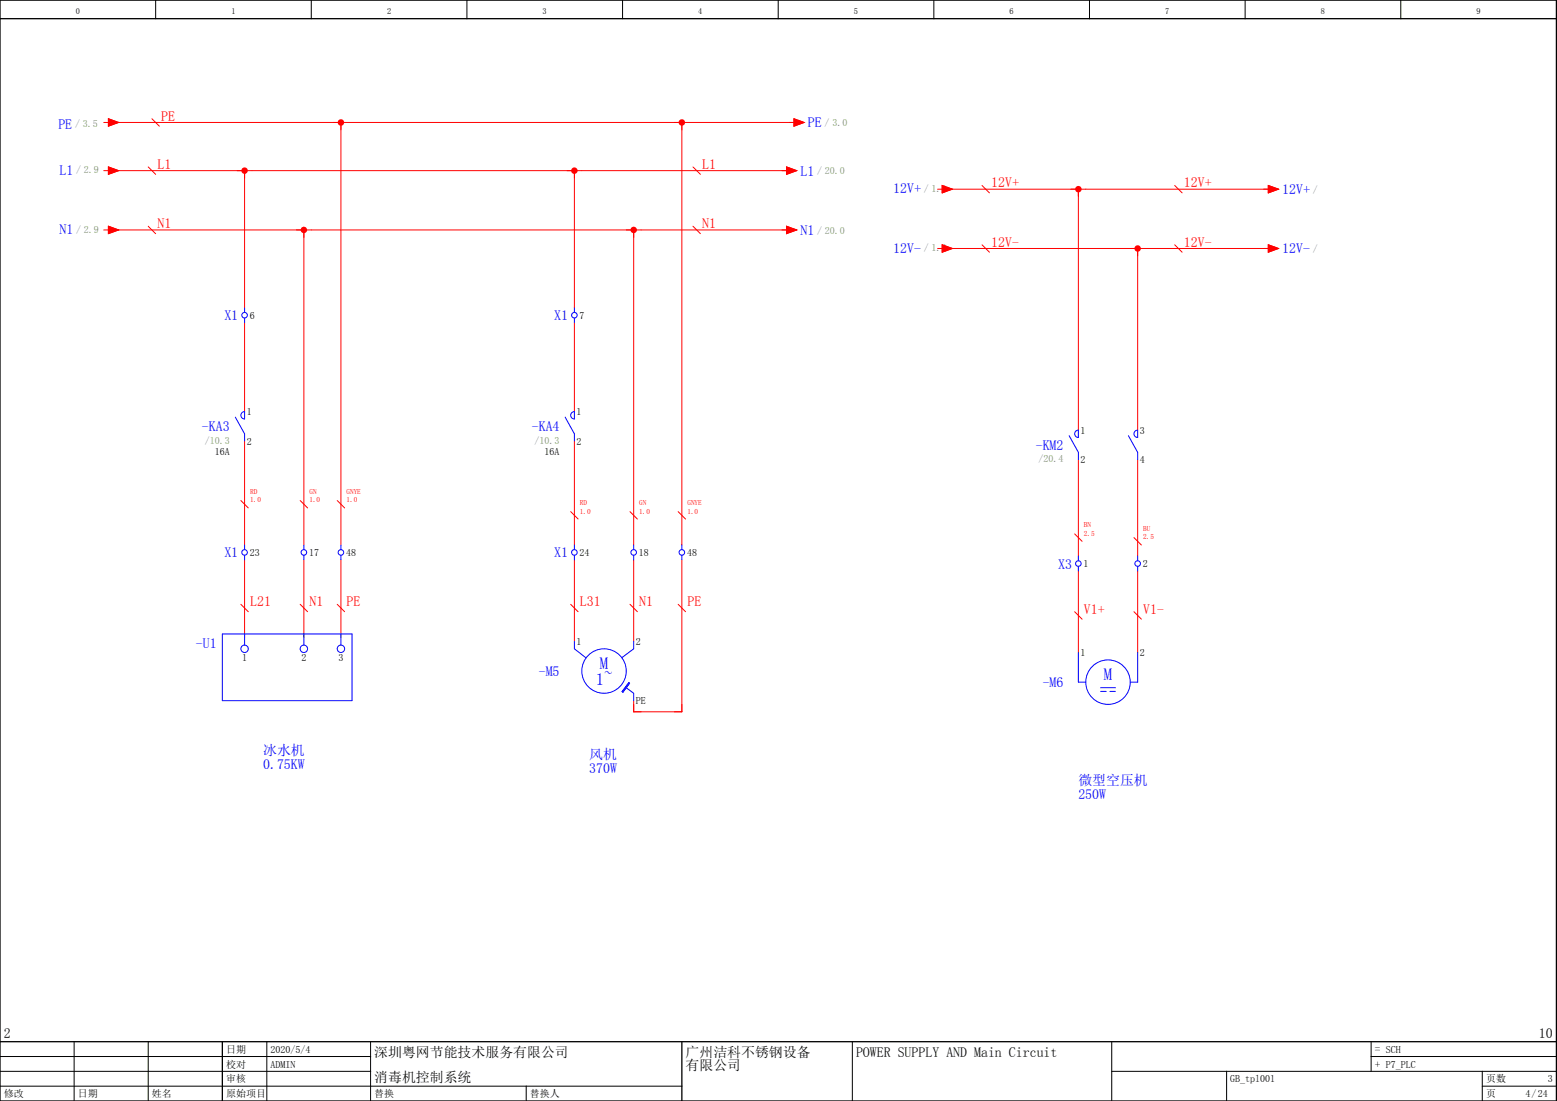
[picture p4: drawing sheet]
<svg xmlns="http://www.w3.org/2000/svg" width="420mm" height="297mm" viewBox="0 0 420 297" stroke-linecap="round" stroke-linejoin="round" font-family="sans-serif">
<g fill="none" stroke="#000" stroke-width=".27">
<path d="M42 0v5M84 0v5M126 0v5M168 0v5M210 0v5M252 0v5M294 0v5M336 0v5M378 0v5M0 293h184M0 289h100M0 285h100"/>
<path d="M20 281v16M40 281v16M72 281v16M100 281v16M142 293v4M230 281v16M300 289h120M300 281v16M331 289v8M370 285h50M370 281v8M400 293h20"/>
<path d="M400 289v8"/>
</g>
<path d="M0 5h420M0 0h420v297h-420zM0 281h420M60 281v16M184 281v16" fill="none" stroke="#000" stroke-width=".35"/>
<g fill="none" stroke="#f00" stroke-width=".27">
<path d="M30 33h62v114M94 33h90v114M186 33h29M30 46h125v37M66 46v37M157 46h56M255 51h36v65M293 51h50M30 62h52v85M84 62h87v85M173 62h40M255 67h52v49"/>
<path d="M309 67h34M66 87v24M155 87v24M66 119v28M155 119v28M291 124v26M307 124v26M66 151v21M82 151v21M92 151v21M155 151v22M171 151v22"/>
<path d="M184 151v41h-13v-3M291 154v22M307 154v22"/>
</g>
<circle cx="66" cy="46" r=".88" fill="#f00"/>
<path d="M80 62h4M82 62v2" fill="none" stroke="#f00" stroke-width=".27"/>
<circle cx="82" cy="62" r=".88" fill="#f00"/>
<path d="M153 46h4M155 46v2" fill="none" stroke="#f00" stroke-width=".27"/>
<circle cx="155" cy="46" r=".87" fill="#f00"/>
<path d="M169 62h4M171 62v2" fill="none" stroke="#f00" stroke-width=".27"/>
<circle cx="171" cy="62" r=".88" fill="#f00"/>
<path d="M90 33h4M92 33v2" fill="none" stroke="#f00" stroke-width=".27"/>
<circle cx="92" cy="33" r=".88" fill="#f00"/>
<path d="M182 33h4M184 33v2M171 190v2h2M184 190v2h-2" fill="none" stroke="#f00" stroke-width=".27"/>
<circle cx="184" cy="33" r=".88" fill="#f00"/>
<path d="M289 51h4M291 51v2" fill="none" stroke="#f00" stroke-width=".27"/>
<circle cx="291" cy="51" r=".87" fill="#f00"/>
<path d="M305 67h4M307 67v2" fill="none" stroke="#f00" stroke-width=".27"/>
<circle cx="307" cy="67" r=".88" fill="#f00"/>
<g fill="none" stroke="#f00" stroke-width=".27">
<path d="M28 33h1.3M29.3 32l2.7 1-2.7 1zM41 32l2 2M213 33h1.3M214.3 32l2.7 1-2.7 1zM28 46h1.3M29.3 45l2.7 1-2.7 1zM40 45l2 2M187 45l2 2M211 46h1.3M212.3 45l2.7 1-2.7 1zM253 51h1.3"/>
<path d="M254.3 50l2.7 1-2.7 1zM265 50l2 2M317 50l2 2M341 51h1.3M342.3 50l2.7 1-2.7 1zM28 62h1.3M29.3 61l2.7 1-2.7 1zM40 61l2 2M187 61l2 2M211 62h1.3M212.3 61l2.7 1-2.7 1zM253 67h1.3"/>
<path d="M254.3 66l2.7 1-2.7 1zM265 66l2 2M317 66l2 2M341 67h1.3M342.3 66l2.7 1-2.7 1zM65 135l2 2M81 135l2 2M91 135l2 2M154 138l2 2M170 138l2 2M183 138l2 2M290 144l2 2"/>
<path d="M306 145l2 2M65 163l2 2M81 163l2 2M91 163l2 2M154 163l2 2M170 163l2 2M183 163l2 2M290 165l2 2M306 165l2 2"/>
</g>
<g fill="none" stroke="#00f" stroke-width=".27">
<path d="M66 83v1.3M66 85.8v1.2M155 83v1.3M155 85.8v1.2M63.5 112.5l2.5 4.5v2M65.3 111.3l.7-.3v2a1 1 0 0 1-.9-.6 1 1 0 0 1 .2-1.1zM152.5 112.5l2.5 4.5v2M154.3 111.3l.7-.3v2a1 1 0 0 1-.9-.6 1 1 0 0 1 .2-1.1zM288.5 117.5l2.5 4.5M290.3 116.3l.7-.3v2a1 1 0 0 1-.9-.6 1 1 0 0 1 .2-1.1zM304.5 117.5l2.5 4.5v2M306.3 116.3l.7-.3v2a1 1 0 0 1-.9-.6 1 1 0 0 1 .2-1.1z"/>
<path d="M291 122v2M66 147v1.3M66 149.8v1.2M82 147v1.3M82 149.8v1.2M92 147v1.3M92 149.8v1.2M155 147v1.3M155 149.8v1.2M171 147v1.3M171 149.8v1.2M184 147v1.3"/>
<path d="M184 149.8v1.2M291 150v1.3M291 152.8v1.2M307 150v1.3M307 152.8v1.2M60 171h35v18h-35zM66 171v3M82 171v3M92 171v3M155 173v2l3.2 2.5M171 173v2l-3.2 2.4M291 176v8h2"/>
<path d="M307 176v8h-2M168.8 185.4l2.2 1.6v2M169.7 184.2l.2 .1-1.8 2.4-.2-.1zM297 185.5h4M297 186.5h1.5M299.5 186.5h1.5"/>
<circle cx="66" cy="85" r=".75"/>
<circle cx="155" cy="85" r=".75"/>
<circle cx="66" cy="149" r=".75"/>
<circle cx="82" cy="149" r=".75"/>
<circle cx="92" cy="149" r=".75"/>
<circle cx="155" cy="149" r=".75"/>
<circle cx="171" cy="149" r=".75"/>
<circle cx="184" cy="149" r=".75"/>
<circle cx="291" cy="152" r=".75"/>
<circle cx="307" cy="152" r=".75"/>
<circle cx="66" cy="175" r="1"/>
<circle cx="82" cy="175" r="1"/>
<circle cx="92" cy="175" r="1"/>
<circle cx="163" cy="181" r="6"/>
<circle cx="299" cy="184" r="6"/>
</g>
<path d="M169.7 184.2l.2 .1-1.8 2.4-.2-.1z" fill="#00f" stroke="#00f" stroke-width=".27"/>
<g fill="#f00" stroke="#f00" stroke-width=".27">
<path d="M29.3 45l2.7 1-2.7 1z"/>
<path d="M29.3 61l2.7 1-2.7 1z"/>
<path d="M212.3 45l2.7 1-2.7 1z"/>
<path d="M212.3 61l2.7 1-2.7 1z"/>
<path d="M214.3 32l2.7 1-2.7 1z"/>
<path d="M29.3 32l2.7 1-2.7 1z"/>
<path d="M254.3 50l2.7 1-2.7 1z"/>
<path d="M254.3 66l2.7 1-2.7 1z"/>
<path d="M342.3 50l2.7 1-2.7 1z"/>
<path d="M342.3 66l2.7 1-2.7 1z"/>
</g>
<g font-size="4.5" fill="#00f">
<text x="160.7" y="184.9">1~</text>
<text x="161.9" y="180.4">M</text>
<text x="297.9" y="183.4">M</text>
</g>
<g font-size="3.7" fill="#00f">
<text x="15.7" y="34.7">PE</text>
<text x="218" y="34.4">PE</text>
<text x="16" y="47.2">L1</text>
<text x="216" y="47.4">L1</text>
<text x="241" y="52.2">12V+</text>
<text x="346" y="52.4">12V+</text>
<text x="16" y="63.2">N1</text>
<text x="216" y="63.4">N1</text>
<text x="241" y="68.2">12V-</text>
<text x="346" y="68.4">12V-</text>
<text x="60.6" y="86.4">X1</text>
<text x="149.5" y="86.4">X1</text>
<text x="54.5" y="116.4">-KA3</text>
<text x="143.5" y="116.4">-KA4</text>
<text x="279.5" y="121.4">-KM2</text>
<text x="60.6" y="150.4">X1</text>
<text x="149.5" y="150.4">X1</text>
<text x="285.5" y="153.4">X3</text>
<text x="52.9" y="174.8">-U1</text>
<text x="145.4" y="182.4">-M5</text>
<text x="281.4" y="185.4">-M6</text>
<text x="71" y="203.8">‎</text>
<text x="71" y="203.8">冰</text>
<text x="71" y="203.8">水</text>
<text x="71" y="203.8">机</text>
<text x="71" y="207.5">0.75KW</text>
<text x="159" y="204.8">‎</text>
<text x="159" y="204.8">风</text>
<text x="159" y="204.8">机</text>
<text x="159" y="208.5">370W</text>
<text x="291" y="211.8">‎</text>
<text x="291" y="211.8">微</text>
<text x="291" y="211.8">型</text>
<text x="291" y="211.8">空</text>
<text x="291" y="211.8">压</text>
<text x="291" y="211.8">机</text>
<text x="291" y="215.5">250W</text>
</g>
<g font-size="3.7" fill="#f00">
<text x="43.5" y="32.5">PE</text>
<text x="42.5" y="45.5">L1</text>
<text x="189.5" y="45.5">L1</text>
<text x="267.5" y="50.5">12V+</text>
<text x="319.5" y="50.5">12V+</text>
<text x="42.5" y="61.5">N1</text>
<text x="189.5" y="61.5">N1</text>
<text x="267.5" y="66.5">12V-</text>
<text x="319.5" y="66.5">12V-</text>
<text x="67.5" y="163.5">L21</text>
<text x="83.5" y="163.5">N1</text>
<text x="93.5" y="163.5">PE</text>
<text x="156.5" y="163.5">L31</text>
<text x="172.5" y="163.5">N1</text>
<text x="185.5" y="163.5">PE</text>
<text x="292.5" y="165.5">V1+</text>
<text x="308.5" y="165.5">V1-</text>
</g>
<g font-size="3.7">
<text x="1" y="280">2</text>
<text x="415.3" y="280">10</text>
<text x="101" y="285">‎</text>
<text x="101" y="285">深</text>
<text x="101" y="285">圳</text>
<text x="101" y="285">粤</text>
<text x="101" y="285">网</text>
<text x="101" y="285">节</text>
<text x="101" y="285">能</text>
<text x="101" y="285">技</text>
<text x="101" y="285">术</text>
<text x="101" y="285">服</text>
<text x="101" y="285">务</text>
<text x="101" y="285">有</text>
<text x="101" y="285">限</text>
<text x="101" y="285">公</text>
<text x="101" y="285">司</text>
<text x="185" y="285">‎</text>
<text x="185" y="285">广</text>
<text x="185" y="285">州</text>
<text x="185" y="285">洁</text>
<text x="185" y="285">科</text>
<text x="185" y="285">不</text>
<text x="185" y="285">锈</text>
<text x="185" y="285">钢</text>
<text x="185" y="285">设</text>
<text x="185" y="285">备</text>
<text x="231" y="285">POWER SUPPLY AND Main Circuit</text>
<text x="101" y="292">‎</text>
<text x="101" y="292">消</text>
<text x="101" y="292">毒</text>
<text x="101" y="292">机</text>
<text x="101" y="292">控</text>
<text x="101" y="292">制</text>
<text x="101" y="292">系</text>
<text x="101" y="292">统</text>
<text x="185" y="288.8">‎</text>
<text x="185" y="288.8">有</text>
<text x="185" y="288.8">限</text>
<text x="185" y="288.8">公</text>
<text x="185" y="288.8">司</text>
</g>
<g font-size="3">
<text x="371" y="284">= SCH</text>
<text x="371" y="288">+ P7_PLC</text>
</g>
<g font-size="2.7" fill="#7ca552">
<text x="20.3" y="34.4">/ 3.5</text>
<text x="222.5" y="34">/ 3.0</text>
<text x="20.5" y="46.8">/ 2.9</text>
<text x="220.5" y="47">/ 20.0</text>
<text x="249.3" y="51.8">/ 1.4</text>
<text x="354.3" y="52">/</text>
<text x="20.5" y="62.8">/ 2.9</text>
<text x="220.5" y="63">/ 20.0</text>
<text x="249.3" y="67.8">/ 1.4</text>
<text x="354.3" y="68">/</text>
<text x="55.2" y="119.7">/10.3</text>
<text x="144.3" y="119.7">/10.3</text>
<text x="280.2" y="124.7">/20.4</text>
</g>
<g font-size="2.7">
<text x="67.4" y="86">6</text>
<text x="156.4" y="86">7</text>
<text x="66.6" y="112.1">1</text>
<text x="155.6" y="112.1">1</text>
<text x="66.6" y="120">2</text>
<text x="155.6" y="120">2</text>
<text x="291.6" y="117.1">1</text>
<text x="307.6" y="117.1">3</text>
<text x="58" y="122.8">16A</text>
<text x="146.9" y="122.8">16A</text>
<text x="291.6" y="125">2</text>
<text x="307.6" y="125">4</text>
<text x="67.4" y="150">23</text>
<text x="83.4" y="150">17</text>
<text x="93.4" y="150">48</text>
<text x="156.4" y="150">24</text>
<text x="172.4" y="150">18</text>
<text x="185.4" y="150">48</text>
<text x="292.4" y="153">1</text>
<text x="308.4" y="153">2</text>
<text x="65.3" y="178.4">1</text>
<text x="81.3" y="178.4">2</text>
<text x="91.3" y="178.4">3</text>
<text x="155.6" y="174.1">1</text>
<text x="171.6" y="174.1">2</text>
<text x="291.6" y="177.1">1</text>
<text x="307.6" y="177.1">2</text>
<text x="171.6" y="190">PE</text>
<text x="61" y="284">‎</text>
<text x="61" y="284">日</text>
<text x="61" y="284">期</text>
<text x="73" y="284">2020/5/4</text>
<text x="61" y="288">‎</text>
<text x="61" y="288">校</text>
<text x="61" y="288">对</text>
<text x="61" y="292">‎</text>
<text x="61" y="292">审</text>
<text x="61" y="292">核</text>
<text x="73" y="288">ADMIN</text>
<text x="332" y="292">GB_tpl001</text>
<text x="401" y="292">‎</text>
<text x="401" y="292">页</text>
<text x="401" y="292">数</text>
<text x="417.7" y="292">3</text>
<text x="1" y="296">‎</text>
<text x="1" y="296">修</text>
<text x="1" y="296">改</text>
<text x="21" y="296">‎</text>
<text x="21" y="296">日</text>
<text x="21" y="296">期</text>
<text x="41" y="296">‎</text>
<text x="41" y="296">姓</text>
<text x="41" y="296">名</text>
<text x="61" y="296">‎</text>
<text x="61" y="296">原</text>
<text x="61" y="296">始</text>
<text x="61" y="296">项</text>
<text x="61" y="296">目</text>
<text x="101" y="296">‎</text>
<text x="101" y="296">替</text>
<text x="101" y="296">换</text>
<text x="143" y="296">‎</text>
<text x="143" y="296">替</text>
<text x="143" y="296">换</text>
<text x="143" y="296">人</text>
<text x="401" y="296">‎页</text>
<text x="411.6" y="296">4/24</text>
</g>
<g font-size="2.3">
<text x="20.4" y="3.7">0</text>
<text x="62.4" y="3.7">1</text>
<text x="104.4" y="3.7">2</text>
<text x="146.4" y="3.7">3</text>
<text x="188.4" y="3.7">4</text>
<text x="230.4" y="3.7">5</text>
<text x="272.4" y="3.7">6</text>
<text x="314.4" y="3.7">7</text>
<text x="356.4" y="3.7">8</text>
<text x="398.4" y="3.7">9</text>
</g>
<g font-size="2" fill="#f00">
<text x="67.5" y="135.5">1.0</text>
<text x="67.5" y="133.3">RD</text>
<text x="83.5" y="135.5">1.0</text>
<text x="83.5" y="133.3">GN</text>
<text x="93.5" y="135.5">1.0</text>
<text x="93.5" y="133.3">GNYE</text>
<text x="156.5" y="136.3">RD</text>
<text x="172.5" y="136.3">GN</text>
<text x="185.5" y="136.3">GNYE</text>
<text x="156.5" y="138.5">1.0</text>
<text x="172.5" y="138.5">1.0</text>
<text x="185.5" y="138.5">1.0</text>
<text x="292.5" y="142.3">BN</text>
<text x="308.5" y="143.3">BU</text>
<text x="292.5" y="144.5">2.5</text>
<text x="308.5" y="145.5">2.5</text>
</g>
</svg>
